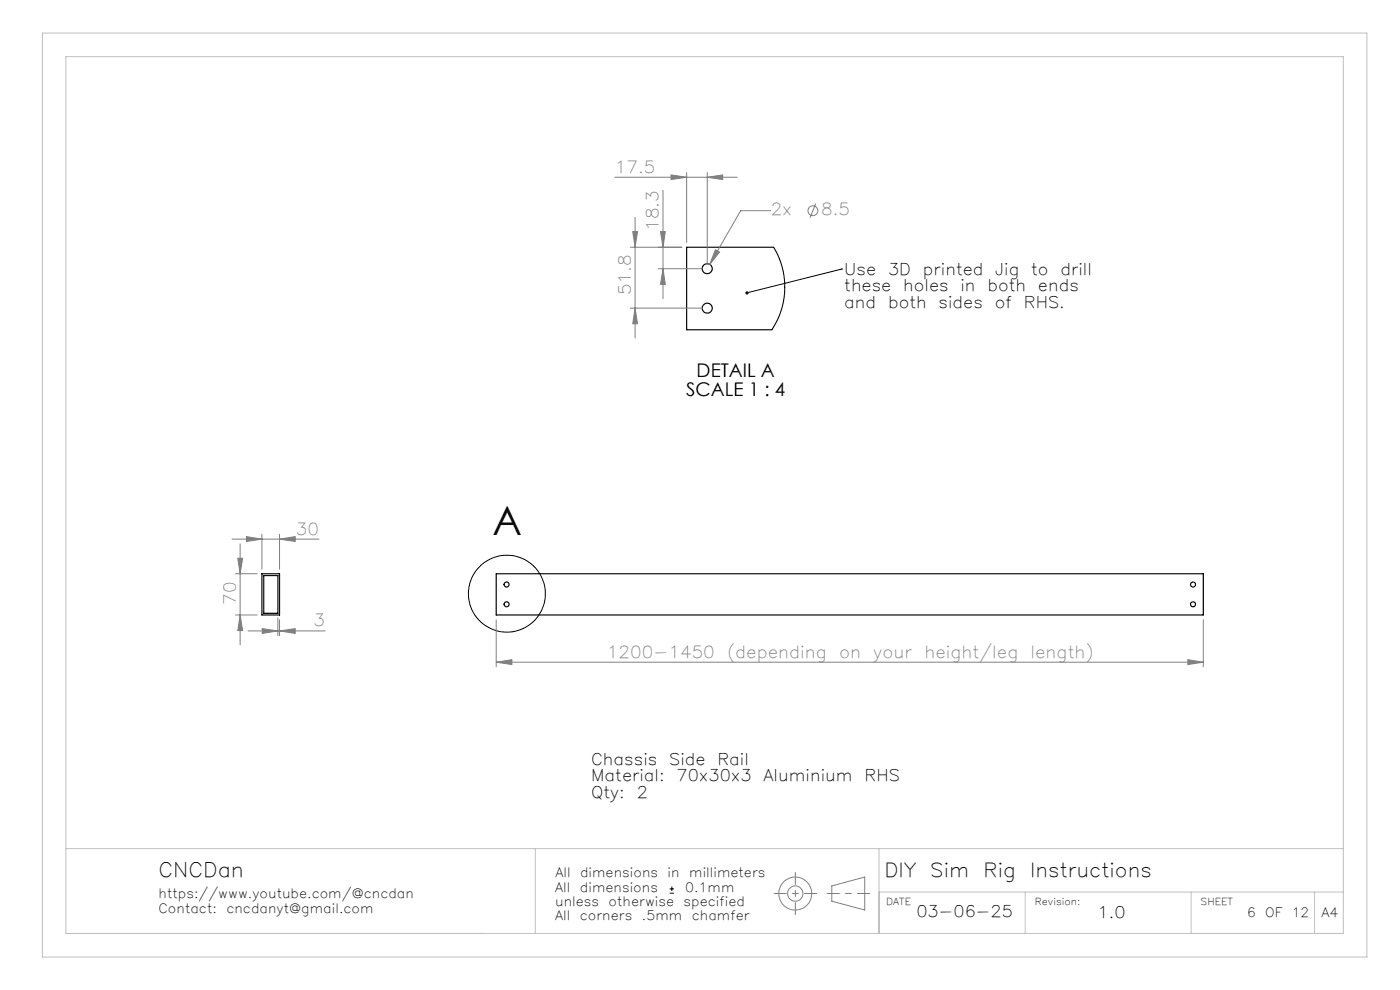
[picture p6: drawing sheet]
<svg xmlns="http://www.w3.org/2000/svg" width="297mm" height="210mm" viewBox="0 0 297 210" stroke-linecap="round" stroke-linejoin="round" font-family="sans-serif">
<g fill="none" stroke="#000" stroke-width=".25">
<path d="M164.1 52.4h-18.4v17.5h18.1M55.6 121.7h3.7v8.7h-3.7zM56 122.1h2.9v8h-2.9zM105.3 121.7h150v8.7h-150z"/>
<circle cx="150" cy="57" r="1.07"/>
<circle cx="150" cy="65.4" r="1.07"/>
<circle cx="107.5" cy="124" r=".54"/>
<circle cx="107.5" cy="128.2" r=".54"/>
<circle cx="253.1" cy="128.2" r=".52"/>
<circle cx="253.1" cy="124" r=".52"/>
</g>
<g fill="none" stroke="#000" stroke-width=".21">
<path d="M164.1 52.4l.9 1.7 .9 2.4 .5 2.6 .1 2.7-.3 2.1-.5 2.1-.8 1.9-1.1 2M142.1 189.5h.9M142.1 188.6h.9M142.5 188.1v.9"/>
<circle cx="107.5" cy="125.9" r="8.2"/>
</g>
<g fill="none" stroke="#808080" stroke-width=".21">
<path d="M130.4 37.6h26M142.3 37.1l3.4 .5-3.4 .5zM145.7 36.6v14.8M150 37.6l3.3-.5v1zM150 36.6v19.4M133.7 52.4h10.9M134.2 49.1h1.1l-.6 3.3zM134.7 46.1v25.6M139.7 57h9.3M140.1 49.1h1l-.4 3.3zM140.7 57l.4 3.3h-1zM140.7 40.4v23"/>
<path d="M151.8 53l.8 .5-2 2.6zM163.5 44.7h-6.4l-6.5 11.4M173 43.2l-1.2 3M133.7 65.4h15.3M134.7 65.4l.6 3.3h-1.1zM49.2 114.4h18.5M50.4 118.4h1.1l-.6 3.3zM50.9 115.3v21.5M52.3 113.8l3.3 .6-3.3 .5zM55.6 113.3v7.4M59.3 114.4l3.3-.6v1.1zM59.3 113.3v7.4"/>
<path d="M50 121.7h4.6M50 130.4h4.6M50.9 130.4l.6 3.4h-1.1zM52.6 133.8h16.4M55.6 133.3l3.3 .5-3.3 .6zM58.9 131.1v3.7M59.3 133.8l3.3-.5v1.1zM59.3 131.5v3.3M105.3 131.5v10M252 139.9l3.3 .6-3.3 .5zM255.3 131.5v10M105.3 140.5l3.3-.6v1.1z"/>
<path d="M105.3 140.5h150M176.5 187.9l6.9-1.9v7l-6.9-1.8z"/>
<circle cx="172.5" cy="44.7" r="1.04"/>
<circle cx="168.7" cy="189.5" r="3.5"/>
<circle cx="168.7" cy="189.5" r="1.62"/>
</g>
<path d="M178.6 57.1h.1M178.6 57.1l-20.1 5" fill="none" stroke="#010000" stroke-width=".21"/>
<path d="M164.2 189.5h9M168.7 194v-9M175.5 189.5h9" fill="none" stroke="#808080" stroke-width=".21" stroke-dasharray="6.3 1.3 1.3 1.3" stroke-dashoffset="3.8"/>
<path d="M9 7h281v196h-281zM14 12h271v186h-271zM14 180h271M113.6 180v18M186.5 180v18M186.5 189.2h98.5M217.5 189.2v8.8M252.7 189.2v8.8M278.9 189.2v8.8" fill="none" stroke="#c0c0c0" stroke-width=".21"/>
<path d="M158.3 61.8a.34 .34 0 0 1 .5 .2 .34 .34 0 0 1-.2 .4 .34 .34 0 0 1-.4-.2l.3-.1-.3 .1z" fill="#010000"/>
<g fill="#808080">
<path d="M105.3 140.5l3.3-.6v1.1zM252 139.9l3.3 .6-3.3 .5zM52.3 113.8l3.3 .6-3.3 .5zM59.3 114.4l3.3-.6v1.1zM55.6 133.3l3.3 .5-3.3 .6zM59.3 133.8l3.3-.5v1.1zM142.3 37.1l3.4 .5-3.4 .5zM150 37.6l3.3-.5v1zM151.8 53l-1.2 3.1 2-2.6z"/>
<path d="M50.4 118.4h1.1l-.6 3.3zM50.9 130.4l.6 3.4h-1.1zM140.1 49.1h1l-.4 3.3zM140.7 57l.4 3.3h-1zM134.2 49.1h1.1l-.6 3.3zM134.7 65.4l.6 3.3h-1.1z"/>
</g>
<text font-size="8.5" x="104.5" y="113.5">A</text>
<text font-size="4.2" x="33.6" y="186">CNCDan</text>
<g font-size="4.1">
<text x="187.6" y="186">DIY</text>
<text x="197.4" y="186">Sim</text>
<text x="208.7" y="186">Rig</text>
<text x="218.5" y="186">Instructions</text>
</g>
<g font-size="4" fill="#010000">
<text x="147.8" y="80.1">DETAIL A</text>
<text x="145.6" y="84.1">SCALE 1 : 4</text>
</g>
<g font-size="3.5" fill="#808080">
<text x="130.4" y="36.6">17.5</text>
<text x="163.5" y="45.6">2x</text>
<text x="174.2" y="45.6">8.5</text>
<text x="139.7" y="49" transform="rotate(-90 139.7 49)">18.3</text>
<text x="133.8" y="62.6" transform="rotate(-90 133.8 62.6)">51.8</text>
<text x="62.7" y="113.4">30</text>
<text x="50" y="128.2" transform="rotate(-90 50 128.2)">70</text>
<text x="66.5" y="132.9">3</text>
<text x="128.8" y="139.5">1200-1450</text>
<text x="154.3" y="139.5">(depending</text>
<text x="178" y="139.5">on</text>
<text x="185.3" y="139.5">your</text>
<text x="196.1" y="139.5">height/leg</text>
<text x="218.6" y="139.5">length)</text>
</g>
<g font-size="3.4" fill="#010000">
<text x="179.1" y="58.3">Use</text>
<text x="188.4" y="58.3">3D</text>
<text x="195.8" y="58.3">printed</text>
<text x="211.1" y="58.3">Jig</text>
<text x="218.8" y="58.3">to</text>
<text x="225" y="58.3">drill</text>
<text x="179.1" y="61.8">these</text>
<text x="179.1" y="65.3">and</text>
<text x="188.4" y="65.3">both</text>
<text x="191.6" y="61.8">holes</text>
<text x="199.1" y="65.3">sides</text>
<text x="203.8" y="61.8">in</text>
<text x="209.5" y="61.8">both</text>
<text x="211" y="65.3">of</text>
<text x="217.2" y="65.3">RHS.</text>
<text x="220.2" y="61.8">ends</text>
</g>
<g font-size="3.4">
<text x="125.4" y="162.3">Chassis</text>
<text x="125.4" y="165.8">Material:</text>
<text x="142" y="162.3">Side</text>
<text x="143.5" y="165.8">70x30x3</text>
<text x="152.2" y="162.3">Rail</text>
<text x="162" y="165.8">Aluminium</text>
<text x="183.4" y="165.8">RHS</text>
<text x="125.4" y="169.3">Qty:</text>
<text x="135.1" y="169.3">2</text>
<text x="194.4" y="194.6">03-06-25</text>
<text x="232.8" y="194.7">1.0</text>
</g>
<g font-size="2.7">
<text x="117.8" y="186">All</text>
<text x="123.1" y="186">dimensions</text>
<text x="141.6" y="186">in</text>
<text x="146.2" y="186">millimeters</text>
<text x="33.6" y="190.6">https://www.youtube.com/@cncdan</text>
<text x="117.8" y="189.2">All</text>
<text x="123" y="189.2">dimensions</text>
<text x="145.3" y="189.2">0.1mm</text>
<text x="33.6" y="193.6">Contact:</text>
<text x="48" y="193.6">cncdanyt@gmail.com</text>
<text x="117.8" y="192.2">unless</text>
<text x="117.8" y="195.2">All</text>
<text x="123" y="195.2">corners</text>
<text x="129.1" y="192.2">otherwise</text>
<text x="136.2" y="195.2">.5mm</text>
<text x="145" y="192.2">specified</text>
<text x="146.8" y="195.2">chamfer</text>
<text x="264.6" y="194.5">6</text>
<text x="268.4" y="194.5">OF</text>
<text x="274" y="194.5">12</text>
<text x="280.3" y="194.5">A4</text>
</g>
<g font-size="2">
<text x="188" y="192">DATE</text>
<text x="219.5" y="192">Revision:</text>
<text x="254.7" y="192">SHEET</text>
</g>
</svg>
